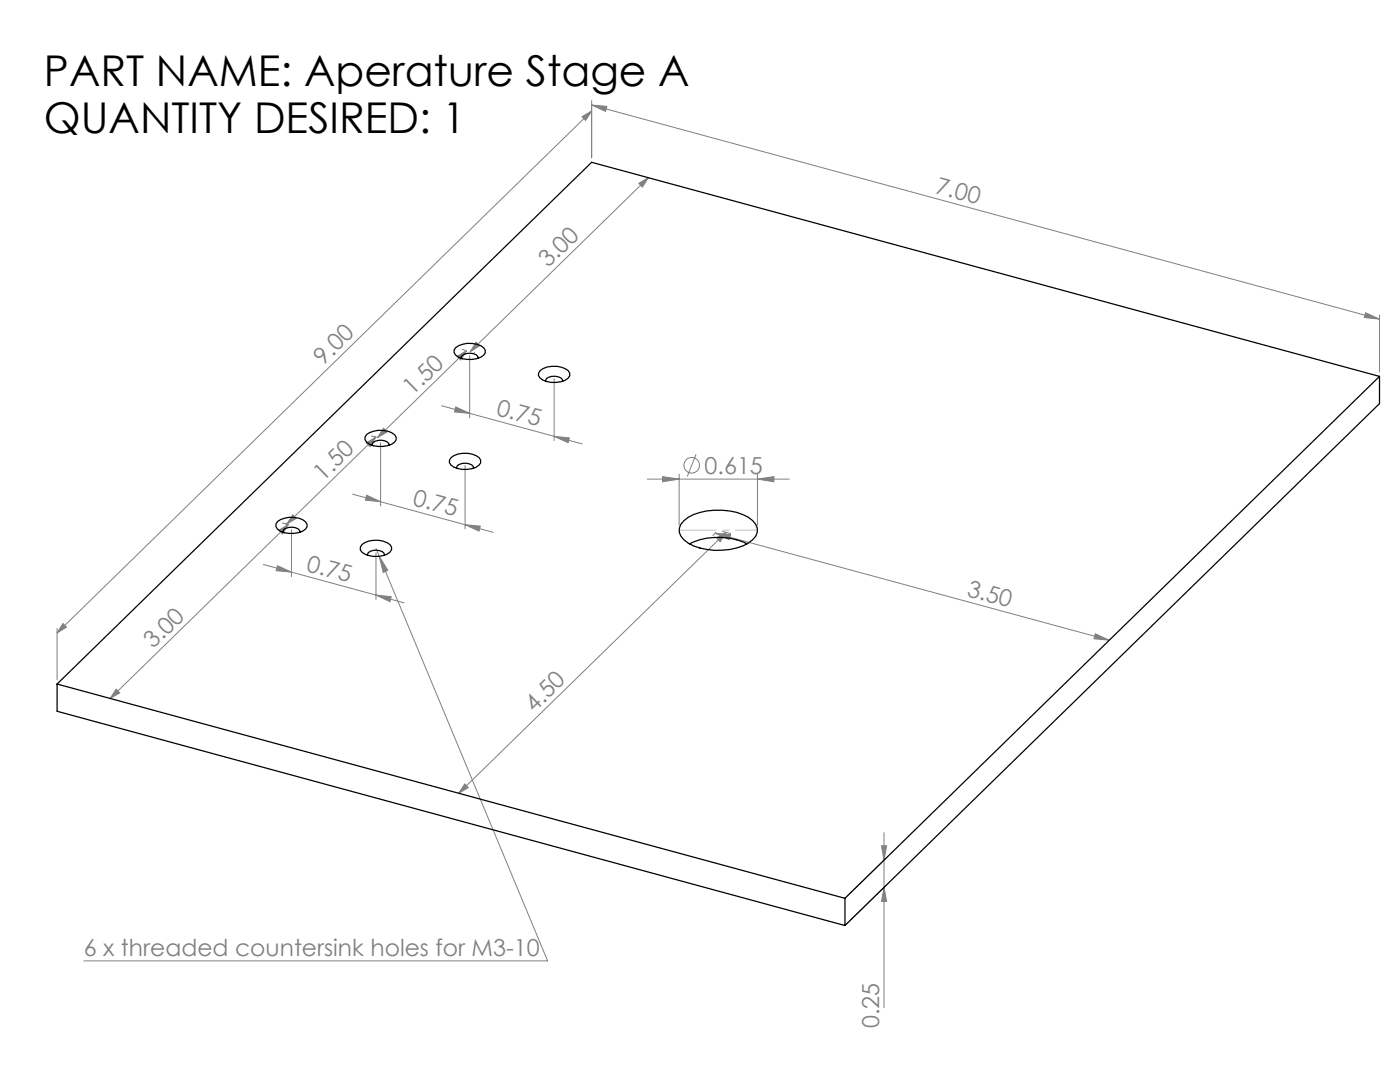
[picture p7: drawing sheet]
<svg xmlns="http://www.w3.org/2000/svg" width="279mm" height="216mm" viewBox="0 0 279 216" stroke-linecap="round" stroke-linejoin="round" font-family="sans-serif">
<g fill="none" stroke="#808080" stroke-width=".2">
<path d="M116.2 23.3l1.9-1.1-1.2 1.8zM118.1 22.2l-106.7 104.1M118.1 21l3 .2-.2 1zM118.1 20.1v11.4M118.1 21l157.2 42.7M127.5 36.6l1.9-1.1-1.2 1.8zM129.4 35.5l-35.6 34.7M91.2 71.1l1.9-1.1-1.2 1.8zM92.3 69.7l.6 .2M93.1 70l-17.7 17.3M93.7 71v12.4M94.6 70.4h.1"/>
<path d="M95 68.3l.7 .7-1.9 1.2zM110.6 75.6v12.3M272.5 62.4l2.8 1.3-3-.3zM275.3 62.8v11.5M70.3 98.6l28.1 7.6M73.1 88.4l1.9-1.2-1.2 1.9zM73.2 98.8l2.8 1.3-3.1-.3zM74.1 87l1 .2-.6-.1M75 87.2l-17.8 17.4M76 88.3v12.7M76.6 85.4l.7 .8-1.9 1.1zM88.1 81l28.1 7.6"/>
<path d="M90.9 81.2l2.8 1.3-3-.3zM92.8 92.9v12.7M110.6 87.1l3 .3-.2 .9zM129.2 95.6h28.3M132.2 95.1l3.3 .5-3.3 .5zM135.5 94.6v10.2M138.9 90.6l-1.7 4.5M151.2 95.6l3.2-.5v1zM151.2 94.6v10.2M52.6 112.6l22.4 6.1M55.4 112.9l2.8 1.3-3.1-.3zM55.7 105.8l1.8-1.1-1.1 1.8z"/>
<path d="M56.3 104.4l1 .2-.6-.2M57.5 104.7l-35.5 34.7M58.2 105.7v9.3M58.4 102.7l.7 .7-1.9 1.2zM75 110.3v9.3M75 118.7l5.6 1.6M75 109.4l.7 1.6M75 118.7l3.1 .4-.3 1zM75.7 111l1.7 2.8-.9 .4zM75.7 111l33.6 80.7h-92.6M92.8 104.7l3 .3-.2 1zM142.7 106.4l78.7 21.3"/>
<path d="M142.7 106.4l3.1 .3-.3 1zM142.9 106.3l-.6 .6M143 107.4l1.9-1.2-1.2 1.9zM144.2 106l1.6 .5M144.9 106.2l-53.4 52.1M11.4 125.4v10.2M12.6 124.4l.7 .7-1.9 1.2zM23.2 137.5l.7 .8-1.9 1.1zM218.6 126.5l2.8 1.2-3.1-.2zM92.7 156.4l.8 .8-2 1.1zM175.9 168.8h1.1l-.6 2.8zM176.4 166.2v34.9"/>
<path d="M176.4 177.1l.6 2.8h-1.1zM176.9 171.2l-7.8 7.6M176.9 176.6l-7.8 7.6"/>
<circle cx="138" cy="92.8" r="1.55"/>
</g>
<path d="M135.6 105.8h15.6" fill="none" stroke="#c0c0c0" stroke-width=".2" stroke-dasharray="15.2 1.3 1.3 1.3" stroke-dashoffset="7.8"/>
<g fill="#808080">
<path d="M75.7 111l1.7 2.8-.9 .4z"/>
<path d="M132.2 95.1l3.3 .5-3.3 .5zM151.2 95.6l3.2-.5v1z"/>
<path d="M272.5 62.4l2.8 1.3-3-.3zM118.1 21l3 .2-.2 1z"/>
<path d="M76.6 85.4l.7 .8-1.9 1.1zM91.2 71.1l1.9-1.1-1.2 1.8z"/>
<path d="M58.4 102.7l.7 .7-1.9 1.2zM73.1 88.4l1.9-1.2-1.2 1.9z"/>
<path d="M95 68.3l.7 .7-1.9 1.2zM127.5 36.6l1.9-1.1-1.2 1.8z"/>
<path d="M116.2 23.3l1.9-1.1-1.2 1.8zM12.6 124.4l.7 .7-1.9 1.2zM143 107.4l1.9-1.2-1.2 1.9zM92.7 156.4l.8 .8-2 1.1zM55.7 105.8l1.8-1.1-1.1 1.8zM23.2 137.5l.7 .8-1.9 1.1z"/>
<path d="M175.9 168.8h1.1l-.6 2.8zM176.4 177.1l.6 2.8h-1.1z"/>
<path d="M142.7 106.4l3.1 .3-.3 1zM218.6 126.5l2.8 1.2-3.1-.2zM55.4 112.9l2.8 1.3-3.1-.3zM75 118.7l3.1 .4-.3 1zM73.2 98.8l2.8 1.3-3.1-.3zM92.8 104.7l3 .3-.2 1zM90.9 81.2l2.8 1.3-3-.3zM110.6 87.1l3 .3-.2 .9z"/>
</g>
<g fill="none" stroke="#000" stroke-width=".25">
<path d="M90.9 69.4a4.8 4.8 0 0 1 5.7 0l.2 .5a1.69 1.69 0 0 1-1.7 1.7 5 5 0 0 1-4.2-.8l-.3-.5v-.5zM92 71.5v-.2a2.21 2.21 0 0 1 3.4-.2v.4M107.8 73.9a4.9 4.9 0 0 1 5.6 .1l.3 .5a1.69 1.69 0 0 1-1.7 1.7 5 5 0 0 1-4.2-.8l-.3-.5v-.5zM108.9 76.1v-.2a1.93 1.93 0 0 1 2.5-.7l.5 .2 .3 .3 .1 .4M275.3 75.1l-106.7 104.1M275.3 75.1v5.4l-106.7 104.2M275.3 75.1l-157.2-42.7-106.7 104.1M73.2 86.7a4.8 4.8 0 0 1 5.6 .1l.3 .4a1.69 1.69 0 0 1-1.8 1.7 5 5 0 0 1-4.2-.7l-.3-.5v-.5zM74.3 88.9v-.2a2.21 2.21 0 0 1 3.3-.2v.4M90 91.3a4.9 4.9 0 0 1 5.6 0l.3 .5a1.69 1.69 0 0 1-1.7 1.7 5 5 0 0 1-4.2-.7l-.3-.5v-.5zM91.1 93.5v-.3a1.93 1.93 0 0 1 2.5-.7l.5 .2 .3 .4 .1 .4M55.4 104.1a4.8 4.8 0 0 1 5.6 0l.3 .5a1.69 1.69 0 0 1-1.8 1.7 5 5 0 0 1-4.1-.7l-.3-.5v-.5z"/>
<path d="M56.5 106.2v-.2a1.95 1.95 0 0 1 2.5-.7l.8 .5 .1 .4M72.2 108.7a4.9 4.9 0 0 1 5.7 0l.2 .5a1.69 1.69 0 0 1-1.7 1.7 5 5 0 0 1-4.2-.8l-.3-.5v-.5zM73.3 110.8v-.2a1.93 1.93 0 0 1 2.5-.7l.5 .2 .4 .3v.4M136.5 103.9a10.7 10.7 0 0 1 7.6-2.1 8.6 8.6 0 0 1 6.7 2.8 2.33 2.33 0 0 1-.6 3.1 10.9 10.9 0 0 1-7.6 2.1 10.3 10.3 0 0 1-6.1-2.1 2.37 2.37 0 0 1 0-3.8zM137.6 108.5a13.4 13.4 0 0 1 11.5 0M11.4 136.5v5.4l157.2 42.8M11.4 136.5l157.2 42.7M168.6 179.2v5.5"/>
</g>
<g font-size="8.5">
<text x="8.8" y="17.1">PART NAME: Aperature Stage A</text>
<text x="8.8" y="26.5">QUANTITY DESIRED: 1</text>
</g>
<g font-size="4.7" fill="#808080">
<text x="186.5" y="38.5" transform="rotate(15 186.5 38.5)">7.00</text>
<text x="109.4" y="53.6" transform="rotate(-44 109.4 53.6)">3.00</text>
<text x="64.5" y="73" transform="rotate(-44 64.5 73)">9.00</text>
<text x="82.3" y="79.1" transform="rotate(-44 82.3 79.1)">1.50</text>
<text x="98.9" y="82.8" transform="rotate(15 98.9 82.8)">0.75</text>
<text x="140.6" y="94.5">0.615</text>
<text x="64.5" y="96.1" transform="rotate(-44 64.5 96.1)">1.50</text>
<text x="82.2" y="100.7" transform="rotate(15 82.2 100.7)">0.75</text>
<text x="61" y="113.9" transform="rotate(15 61 113.9)">0.75</text>
<text x="192.8" y="118.9" transform="rotate(15 192.8 118.9)">3.50</text>
<text x="30.6" y="129.6" transform="rotate(-44 30.6 129.6)">3.00</text>
<text x="106.6" y="142.2" transform="rotate(-44 106.6 142.2)">4.50</text>
<text x="16.7" y="190.7">6 x threaded countersink holes for M3-10</text>
<text x="175.4" y="205.2" transform="rotate(-90 175.4 205.2)">0.25</text>
</g>
</svg>
